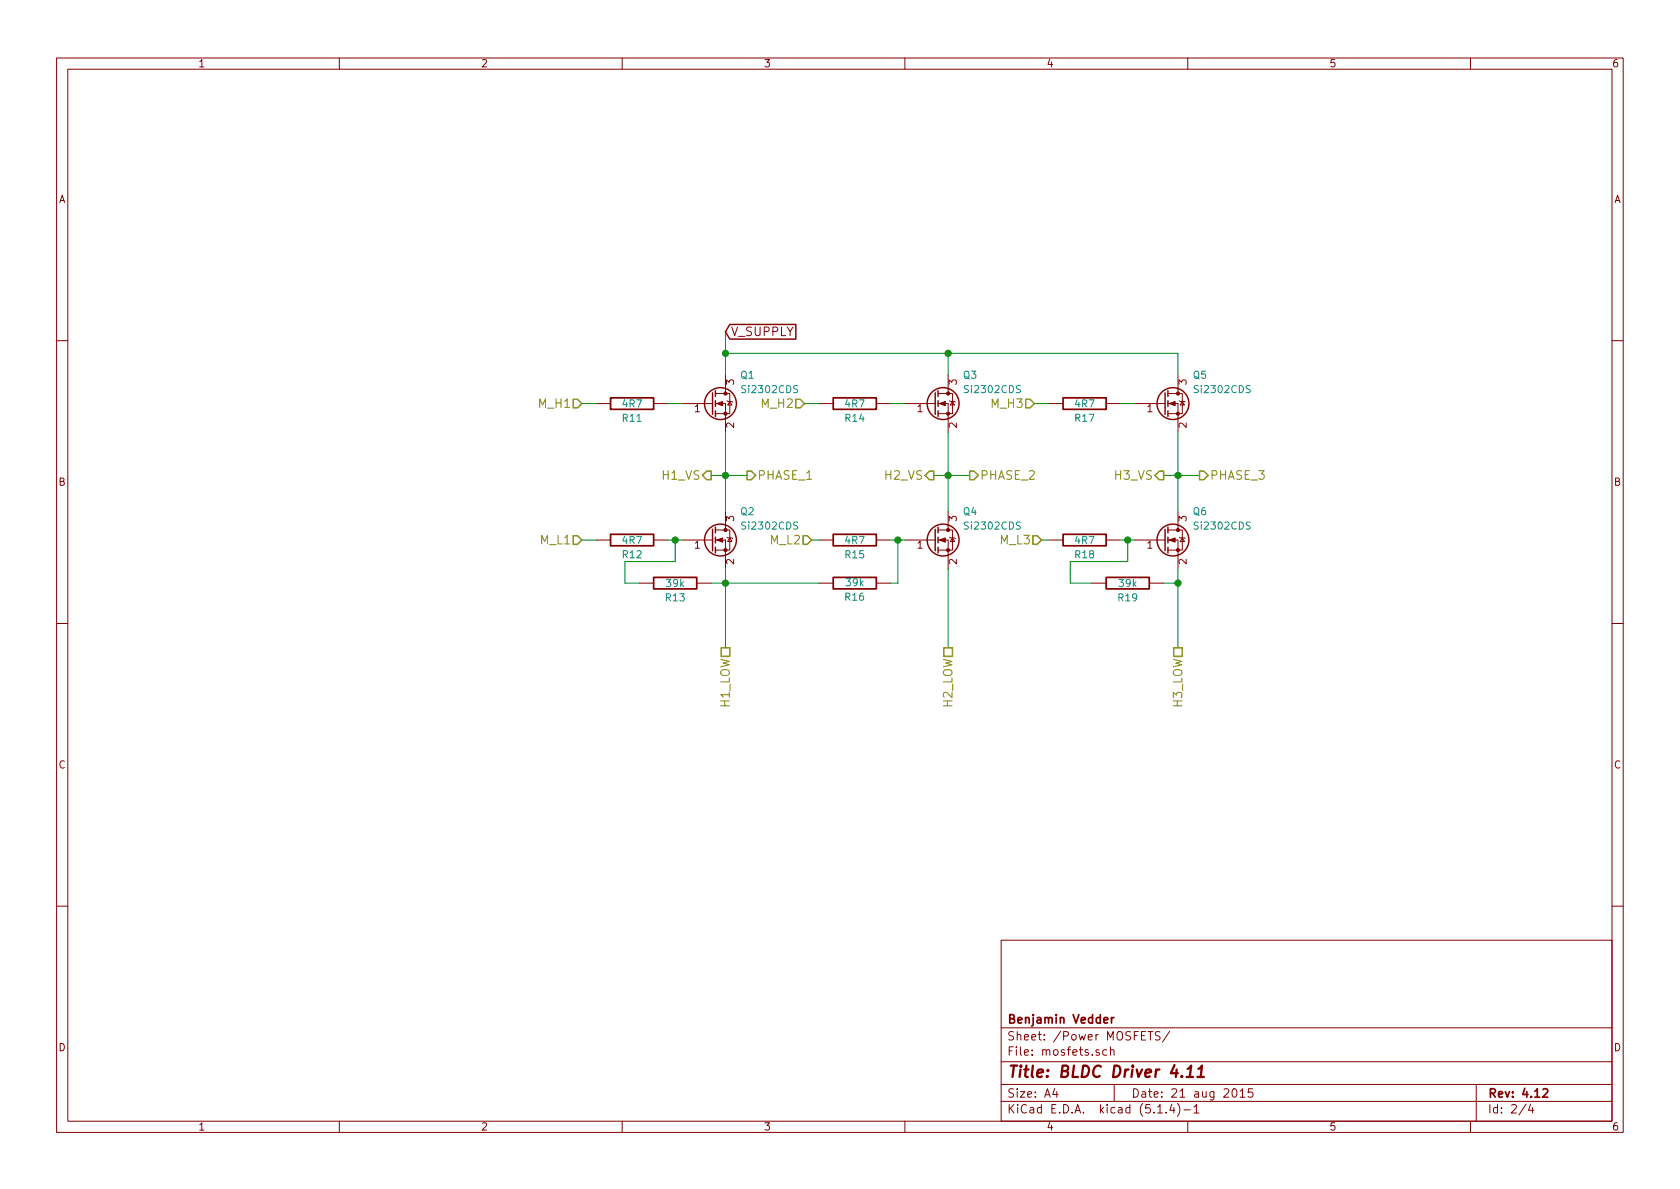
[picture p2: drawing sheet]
<svg xmlns="http://www.w3.org/2000/svg" width="297mm" height="210mm" viewBox="0 0 297 210" stroke-linecap="round" stroke-linejoin="round" font-family="sans-serif">
<g fill="none" stroke="#840000" stroke-width=".18">
<path d="M10 10.3h277v189.9h-277zM12 12.2h273v186.1h-273zM60 10.3v1.9M110 10.3v1.9M160 10.3v1.9M210 10.3v1.9M260 10.3v1.9M10 60.2h2M105.4 71.4h2.5M115.6 71.4h2.5M120.6 71.4h5.4M126.5 71.4h1.8v5"/>
<path d="M126.5 69.6h1.8M128.3 69.6h.7v3.5h-2.5M128.3 66.3v3.3M128.5 70.9l.2 .1h.7l.1 .1M129 71l.4 .6h-.7zM144.8 71.4h2.5M154.9 71.4h2.6M160 71.4h5.4M165.9 71.4h1.7v5M165.9 69.6h1.7M167.6 69.6h.8v3.5h-2.5M167.6 66.3v3.3"/>
<path d="M167.9 70.9l.1 .1h.8l.1 .1M168.4 71l.4 .6h-.8zM185.4 71.4h2.6M195.6 71.4h2.5M200.7 71.4h5.3M206.5 71.4h1.8v5M206.5 69.6h1.8M208.3 69.6h.7v3.5h-2.5M208.3 66.3v3.3M208.5 70.9l.2 .1h.7l.1 .1M209 71l.4 .6h-.7zM285 60.2h2"/>
<path d="M105.4 95.5h2.5M115.6 95.5h2.5M120.6 95.5h5.4M126.5 95.5h1.8v5.1M126.5 93.7h1.8M128.3 93.7h.7v3.6h-2.5M128.3 90.4v3.3M128.5 95l.2 .1h.7l.1 .1M129 95.1l.4 .7h-.7zM144.8 95.5h2.5M154.9 95.5h2.6M160 95.5h5.4"/>
<path d="M165.9 95.5h1.7v5.1M165.9 93.7h1.7M167.6 93.7h.8v3.6h-2.5M167.6 90.4v3.3M167.9 95l.1 .1h.8l.1 .1M168.4 95.1l.4 .7h-.8zM185.4 95.5h2.6M195.6 95.5h2.5M200.7 95.5h5.3M206.5 95.5h1.8v5.1M206.5 93.7h1.8M208.3 93.7h.7v3.6h-2.5"/>
<path d="M208.3 90.4v3.3M208.5 95l.2 .1h.7l.1 .1M209 95.1l.4 .7h-.7zM10 110.3h2M113 103.1h2.6M123.2 103.1h2.5M144.8 103.1h2.5M154.9 103.1h2.6M193 103.1h2.6M203.2 103.1h2.5M285 110.3h2M10 160.2h2"/>
<path d="M177 166.3h108v32h-108zM285 160.2h2M60 198.3v1.9M110 198.3v1.9M160 198.3v1.9M177 194.8h108M177 191.8h108M177 187.8h108M177 181.8h108M186.5 192.5l-.4 1h1M186.8 193v1M194.3 185.7l-.3-.1-.2 .2v.2l.5 .2v.3h-.5"/>
<path d="M195.7 185.7l-.4-.1-.3 .3v.6l.3 .1 .4-.1M196.3 185.7l.2-.1 .4 .1 .1 .9M196.3 185.1v1.5M197 191.8v3M203 182.4h.8M203.4 182.4v1.5M204.7 196.8h.8M205.1 182.5l-.6-.1-.2 .3v.3l.8 .4v.4l-.3 .1-.5-.1M206.2 196.7v.1M206.8 182.3l-1.3 2M207.2 195.2l-.4 1.1h.9M207.5 195.8v1"/>
<path d="M208.2 195.1a1.71 1.71 0 0 1 0 2.3M209.3 196.3h1.2M210 198.3v1.9M211.1 195.8l.4-.5v1.5M211.1 196.8h.9M218 192.7l.2-.2a.8 .8 0 0 1 .5 .8 .8 .8 0 0 1-.5 .7l-.2-.1-.2-.4zM219.3 193l.4-.5v1.5M219.3 194h.8M221.5 192.5h-.7l-.1 .7 .2-.1 .5 .1 .1 .2v.5l-.2 .1-.6-.1M260 198.3v1.9M261 191.8v6.5M269.8 195.2l-1.2 2"/>
<path d="M270.6 195.2l-.3 1.1h.9M271 195.8v1"/>
</g>
<g fill="none" stroke="#840000" stroke-width=".3">
<path d="M107.9 70.4h7.7v2h-7.7zM147.3 70.4h7.6v2h-7.6zM188 70.4h7.6v2h-7.6zM107.9 94.5h7.7v2h-7.7zM147.3 94.5h7.6v2h-7.6zM188 94.5h7.6v2h-7.6zM115.6 102.1h7.6v2h-7.6zM147.3 102.1h7.6v2h-7.6zM195.6 102.1h7.6v2h-7.6zM196.5 179.9v1M197 179.9l-.5 .3M195.2 180.4l.7-.1-.1-.3-.4-.1-.2 .2v.7h.6"/>
<path d="M272.8 192.7l.2-.2h.4l.3 .5-1 1h1"/>
</g>
<path d="M209.8 190.4h1.1M210 189l.6-.6-.2 2M211.7 190.4h1.2M211.9 189l.6-.6-.2 2" fill="none" stroke="#840000" stroke-width=".41"/>
<g fill="none" stroke="#840000" stroke-width=".25">
<path d="M129 57.4h11.7v2.6h-11.7l-.7-1.3zM126 69.5v3.8M126.5 69.1v1M126.5 70.9v1M126.5 72.6v1.1M165.4 69.5v3.8M165.9 69.1v1M165.9 70.9v1M165.9 72.6v1.1M206 69.5v3.8M206.5 69.1v1M206.5 70.9v1"/>
<path d="M206.5 72.6v1.1M126 93.6v3.8M126.5 93.2v1M126.5 95v1M126.5 96.8v1M165.4 93.6v3.8M165.9 93.2v1M165.9 95v1M165.9 96.8v1M206 93.6v3.8M206.5 93.2v1M206.5 95v1"/>
<path d="M206.5 96.8v1"/>
<circle cx="127.4" cy="71.4" r="2.82"/>
<circle cx="166.8" cy="71.4" r="2.82"/>
<circle cx="207.4" cy="71.4" r="2.82"/>
<circle cx="127.4" cy="95.5" r="2.82"/>
<circle cx="166.8" cy="95.5" r="2.82"/>
<circle cx="207.4" cy="95.5" r="2.82"/>
</g>
<g fill="#840000" stroke="#840000" stroke-width=".18">
<path d="M126.7 95.5l1.1-.4v.8z"/>
<path d="M166.1 95.5l1-.4v.8z"/>
<path d="M206.8 95.5l1-.4v.8z"/>
<path d="M206.8 71.4l1-.4v.7z"/>
<path d="M166.1 71.4l1-.4v.7z"/>
<path d="M126.7 71.4l1.1-.4v.7z"/>
<circle cx="128.3" cy="97.3" r=".28"/>
<circle cx="128.3" cy="93.7" r=".28"/>
<circle cx="167.6" cy="97.3" r=".28"/>
<circle cx="167.6" cy="93.7" r=".28"/>
<circle cx="208.3" cy="97.3" r=".28"/>
<circle cx="208.3" cy="93.7" r=".28"/>
<circle cx="208.3" cy="73.1" r=".28"/>
<circle cx="208.3" cy="69.6" r=".28"/>
<circle cx="167.6" cy="73.1" r=".28"/>
<circle cx="167.6" cy="69.6" r=".28"/>
<circle cx="128.3" cy="73.1" r=".28"/>
<circle cx="128.3" cy="69.6" r=".28"/>
</g>
<g fill="none" stroke="#008400" stroke-width=".18">
<path d="M128.3 58.7v7.6M102.9 71.4h2.5M118.1 71.4h2.5M128.3 62.5h80v3.8M128.3 76.4v14M142.2 71.4h2.6M157.5 71.4h2.5M167.6 62.5v3.8M167.6 76.4v14M182.9 71.4h2.5M198.1 71.4h2.6M208.3 76.4v14"/>
<path d="M102.9 95.5h2.5M118.1 95.5h2.5M119.4 95.5v3.8h-8.9v3.8h2.5M125.7 84.1h6.4M143.5 95.5h1.3M157.5 95.5h2.5M158.7 95.5v7.6h-1.2M165.1 84.1h6.3M184.1 95.5h1.3M198.1 95.5h2.6M199.4 95.5v3.8h-10.2v3.8h3.8M205.7 84.1h6.4"/>
<path d="M125.7 103.1h19.1M128.3 100.6v13.9M167.6 100.6v13.9M205.7 103.1h2.6M208.3 100.6v13.9"/>
</g>
<g fill="none" stroke="#848400" stroke-width=".25">
<path d="M101.3 70.6h.8l.8 .8-.8 .7h-.8zM140.7 70.6h.8l.7 .8-.7 .7h-.8zM181.4 70.6h.7l.8 .8-.8 .7h-.7zM101.3 94.7h.8l.8 .8-.8 .8h-.8zM125 83.3h.7v1.5h-.7l-.8-.7zM132.1 83.3h.7l.8 .8-.8 .7h-.7zM142 94.7h.7l.8 .8-.8 .8h-.7zM164.3 83.3h.8v1.5h-.8l-.7-.7zM171.4 83.3h.8l.8 .8-.8 .7h-.8zM182.6 94.7h.8l.7 .8-.7 .8h-.8zM205 83.3h.7v1.5h-.7l-.8-.7zM212.1 83.3h.8l.7 .8-.7 .7h-.8z"/>
<path d="M127.5 114.5h1.5v1.6h-1.5zM166.9 114.5h1.5v1.6h-1.5zM207.5 114.5h1.5v1.6h-1.5z"/>
</g>
<g fill="#008400" stroke="#008400" stroke-width=".25">
<circle cx="208.3" cy="84.1" r=".51"/>
<circle cx="119.4" cy="95.5" r=".51"/>
<circle cx="128.3" cy="84.1" r=".51"/>
<circle cx="167.6" cy="84.1" r=".51"/>
<circle cx="167.6" cy="62.5" r=".51"/>
<circle cx="128.3" cy="62.5" r=".51"/>
<circle cx="158.8" cy="95.5" r=".51"/>
<circle cx="128.3" cy="103.1" r=".51"/>
<circle cx="208.3" cy="103.1" r=".51"/>
<circle cx="199.4" cy="95.5" r=".51"/>
</g>
<text font-size="2.8" fill="#840000" x="178" y="190.5">Title: BLDC Driver 4.11</text>
<g font-size="2.1" fill="#840000">
<text x="129.2" y="59.4">V_SUPPLY</text>
<text x="178" y="184">Sheet: /Power MOSFETS/</text>
<text x="178" y="181">Benjamin Vedder</text>
<text x="178" y="186.7">File: mosfets.sch</text>
<text x="178" y="196.9">KiCad E.D.A. kicad (5.1.4)-1</text>
<text x="178" y="194.1">Size: A4</text>
<text x="200" y="194.1">Date: 21 aug 2015</text>
<text x="263" y="194.1">Rev: 4.12</text>
<text x="263" y="196.9">Id: 2/4</text>
</g>
<g font-size="2.1" fill="#848400">
<text x="95.4" y="72.1">M_H1</text>
<text x="134.8" y="72.1">M_H2</text>
<text x="175.4" y="72.1">M_H3</text>
<text x="117.2" y="84.8">H1_VS</text>
<text x="133.9" y="84.8">PHASE_1</text>
<text x="156.6" y="84.8">H2_VS</text>
<text x="173.2" y="84.8">PHASE_2</text>
<text x="197.2" y="84.8">H3_VS</text>
<text x="213.9" y="84.8">PHASE_3</text>
<text x="95.7" y="96.3">M_L1</text>
<text x="136.3" y="96.3">M_L2</text>
<text x="176.9" y="96.3">M_L3</text>
<text x="129" y="125.2" transform="rotate(-90 129 125.2)">H1_LOW</text>
<text x="168.4" y="125.2" transform="rotate(-90 168.4 125.2)">H2_LOW</text>
<text x="209" y="125.2" transform="rotate(-90 209 125.2)">H3_LOW</text>
</g>
<g font-size="1.8" fill="#840000">
<text x="35" y="11.9">1</text>
<text x="85" y="11.9">2</text>
<text x="135" y="11.9">3</text>
<text x="185" y="11.9">4</text>
<text x="235" y="11.9">5</text>
<text x="285" y="11.9">6</text>
<text x="10.4" y="35.9">A</text>
<text x="285.4" y="35.9">A</text>
<text x="129.8" y="68" transform="rotate(-90 129.8 68)">3</text>
<text x="169.2" y="68" transform="rotate(-90 169.2 68)">3</text>
<text x="209.8" y="68" transform="rotate(-90 209.8 68)">3</text>
<text x="122.8" y="72.9">1</text>
<text x="129.8" y="75.7" transform="rotate(-90 129.8 75.7)">2</text>
<text x="162.2" y="72.9">1</text>
<text x="169.2" y="75.7" transform="rotate(-90 169.2 75.7)">2</text>
<text x="202.8" y="72.9">1</text>
<text x="209.8" y="75.7" transform="rotate(-90 209.8 75.7)">2</text>
<text x="10.4" y="85.9">B</text>
<text x="285.4" y="85.9">B</text>
<text x="129.8" y="92.2" transform="rotate(-90 129.8 92.2)">3</text>
<text x="169.2" y="92.2" transform="rotate(-90 169.2 92.2)">3</text>
<text x="209.8" y="92.2" transform="rotate(-90 209.8 92.2)">3</text>
<text x="122.8" y="97">1</text>
<text x="129.8" y="99.8" transform="rotate(-90 129.8 99.8)">2</text>
<text x="162.2" y="97">1</text>
<text x="169.2" y="99.8" transform="rotate(-90 169.2 99.8)">2</text>
<text x="202.8" y="97">1</text>
<text x="209.8" y="99.8" transform="rotate(-90 209.8 99.8)">2</text>
<text x="10.4" y="135.9">C</text>
<text x="285.4" y="135.9">C</text>
<text x="10.4" y="185.9">D</text>
<text x="285.4" y="185.9">D</text>
<text x="35" y="199.9">1</text>
<text x="85" y="199.9">2</text>
<text x="135" y="199.9">3</text>
<text x="185" y="199.9">4</text>
<text x="235" y="199.9">5</text>
<text x="285" y="199.9">6</text>
</g>
<g font-size="1.8" fill="#008484">
<text x="131" y="67">Q1</text>
<text x="131.4" y="69.5">Si2302CDS</text>
<text x="170.4" y="67">Q3</text>
<text x="170.8" y="69.5">Si2302CDS</text>
<text x="211" y="67">Q5</text>
<text x="211.4" y="69.5">Si2302CDS</text>
<text x="110.1" y="74.6">R11</text>
<text x="110.1" y="72.1">4R7</text>
<text x="149.5" y="74.6">R14</text>
<text x="149.5" y="72.1">4R7</text>
<text x="190.1" y="74.6">R17</text>
<text x="190.1" y="72.1">4R7</text>
<text x="131" y="91.1">Q2</text>
<text x="131.4" y="93.6">Si2302CDS</text>
<text x="170.4" y="91.1">Q4</text>
<text x="170.8" y="93.6">Si2302CDS</text>
<text x="211" y="91.1">Q6</text>
<text x="211.4" y="93.6">Si2302CDS</text>
<text x="110.1" y="98.7">R12</text>
<text x="110.1" y="96.2">4R7</text>
<text x="149.5" y="98.7">R15</text>
<text x="149.5" y="96.2">4R7</text>
<text x="190.1" y="98.7">R18</text>
<text x="190.1" y="96.2">4R7</text>
<text x="117.8" y="106.3">R13</text>
<text x="117.9" y="103.8">39k</text>
<text x="149.5" y="106.2">R16</text>
<text x="149.7" y="103.7">39k</text>
<text x="197.8" y="106.3">R19</text>
<text x="197.9" y="103.8">39k</text>
</g>
</svg>
